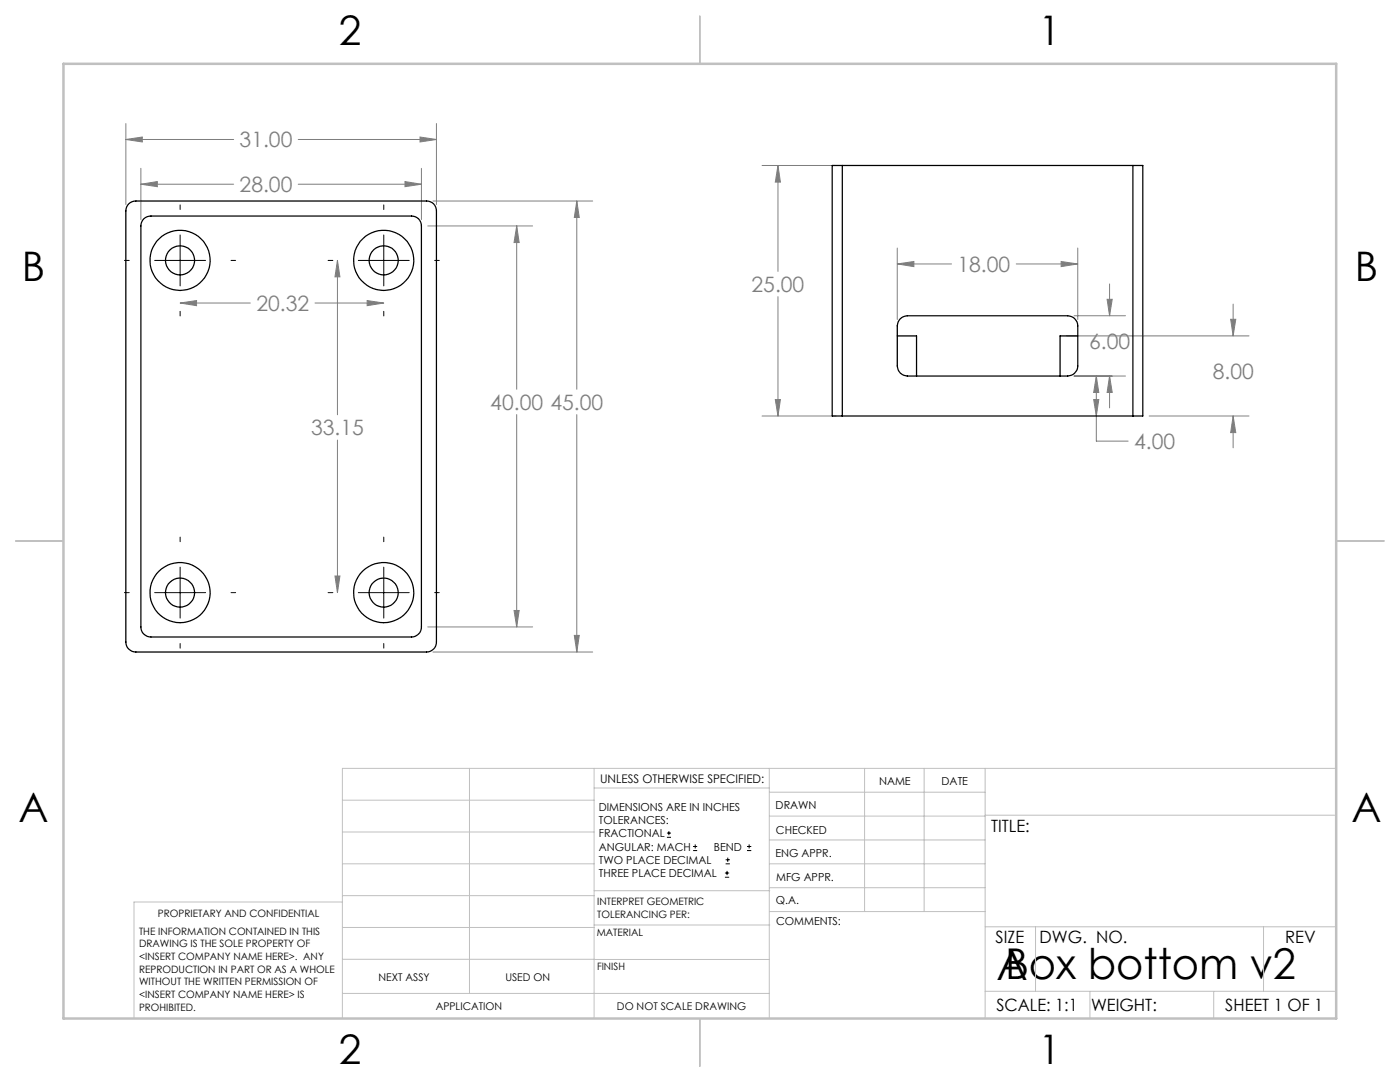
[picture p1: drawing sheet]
<svg xmlns="http://www.w3.org/2000/svg" width="279mm" height="216mm" viewBox="0 0 279 216" stroke-linecap="round" stroke-linejoin="round" font-family="sans-serif">
<g fill="none" stroke="#000" stroke-width=".2">
<path d="M24.8 52h1M30.9 52h10.1M35.9 40.9v.9M35.9 46.9v10.1M46.1 52h.9M65.5 52h.9M71.5 52h10.2M76.6 40.9v.9M76.6 46.9v10.1M86.7 52h1M35.9 62.1v.9M76.6 62.1v.9"/>
<path d="M24.8 118.3h1M30.9 118.3h10.1M35.9 107.2v.9M35.9 113.2v10.1M46.1 118.3h.9M65.5 118.3h.9M71.5 118.3h10.2M76.6 107.2v.9M76.6 113.2v10.1M86.7 118.3h1M35.9 128.4v.9M76.6 128.4v.9"/>
<path d="M133.1 167.1h.8M133.1 166.2h.8M133.5 165.8v.9M138.3 169.7h.8M138.3 168.9h.8M138.7 168.5v.8M144.7 175h.8M144.7 174.2h.8M144.8 172.4h.9M144.8 171.6h.9M145.1 173.8v.8M145.2 171.1v.9"/>
<path d="M149.1 169.7h.8M149.1 168.9h.8M149.5 168.5v.8"/>
</g>
<g fill="none" stroke="#808080" stroke-width=".2">
<path d="M25.1 27.8l3.3-.5v1zM25.1 24.7v16.1M25.1 27.8h21.5M28.1 36.8l3.3-.6v1.1zM28.1 33.6v10.2M28.1 36.8h18.5M59.5 36.8h24.6M59.5 27.8h27.6M80.8 36.2l3.3 .6-3.3 .5zM83.8 27.3l3.3 .5-3.3 .5zM84.1 33.6v10.2M87.1 24.7v16.1"/>
<path d="M152.1 33h14.7M155.3 33l.5 3.3h-1.1zM155.3 33v21.2M67.3 52l.5 3.2h-.9zM67.3 52v30.8M73.3 60l3.3 .5-3.3 .5zM85.4 45.1h20.9M86.4 40.1h31.9M103.1 45.1l.5 3.3h-1zM103.1 45.1v32.6M115.1 40.1l.5 3.3h-1zM115.1 40.1v37.6"/>
<path d="M155.3 59.2v23.8M179.1 52.7l3.3-.5v1zM179.1 49.5v14.2M179.1 52.7h10.8M202.8 52.7h12.3M211.8 52.2l3.3 .5-3.3 .5zM215.1 49.5v14.2M220.9 59.7h1.1l-.6 3.3zM221.4 56.7v6.3M35.9 60.5l3.3-.5v1zM35.9 60.5h14.1M62.9 60.5h13.7"/>
<path d="M154.7 79.7h1.1l-.5 3.3zM212.8 67h36.5M214.3 75h10.3M214.3 63h10.3M218.3 79.7h1l-.5 3.3zM218.8 75l.5 3.3h-1zM218.8 75v13h6.3M221.4 75l.6 3.3h-1.1zM221.4 75v6.4M245.6 63.7h1l-.5 3.3zM246.1 60.7v6.3M67.3 87.8v30.5"/>
<path d="M103.1 82.7v42.4M115.1 82.7v47.4M152.1 83h14.7M229.3 83h20M246.1 83l.5 3.3h-1zM246.1 83v6.4M66.9 114.9h.9l-.5 3.4zM85.4 125.1h20.9M86.4 130.1h31.9M102.6 121.8h1l-.5 3.3zM114.6 126.8h1l-.5 3.3z"/>
</g>
<g fill="none" stroke="#c0c0c0" stroke-width=".2">
<path d="M68.3 159.7h50.3M93.7 153.3v44.9M118.6 153.3v49.9M118.6 157.2h34.9M153.5 153.3v49.9M153.5 158.1h43.1M172.5 153.3v28.6M184.4 153.3v28.6M196.6 153.3v49.9M266.7 153.3h-198.4v49.9M68.3 178.7h50.3M68.3 172.4h50.3"/>
<path d="M68.3 166h50.3M68.3 180h-41.6v23.2M118.6 177.7h35M153.5 167.6h43.1M153.5 162.8h43.1M153.5 172.4h43.1M153.5 177.1h43.1M196.6 162.7h70.1M68.3 198.2h85.2M68.3 191.4l85.2 .1M68.3 185.1h50.3M118.6 184.6h35"/>
<path d="M153.6 181.9h43M196.6 197.8h70.1M196.6 184.9h70.1M206.7 184.9v12.9M217.5 197.8v5.4M242.2 197.8v5.4M252.2 184.9v12.9"/>
</g>
<path d="M139.7 3.2v9.5M3.1 107.9h9.6M266.7 107.9h9.5M139.7 203.2v9.6" fill="none" stroke="#c0c0c0" stroke-width=".25"/>
<path d="M12.7 12.7h254v190.5h-254z" fill="none" stroke="#c0c0c0" stroke-width=".5"/>
<path d="M35.9 60.5l3.3-.5v1zM73.3 60l3.3 .5-3.3 .5zM80.8 36.2l3.3 .6-3.3 .5zM28.1 36.8l3.3-.6v1.1zM103.1 45.1l.5 3.3h-1zM102.6 121.8h1l-.5 3.3zM115.1 40.1l.5 3.3h-1zM114.6 126.8h1l-.5 3.3zM25.1 27.8l3.3-.5v1zM83.8 27.3l3.3 .5-3.3 .5zM67.3 52l.5 3.2h-.9zM66.9 114.9h.9l-.5 3.4zM211.8 52.2l3.3 .5-3.3 .5zM179.1 52.7l3.3-.5v1zM221.4 75l.6 3.3h-1.1zM220.9 59.7h1.1l-.6 3.3zM218.8 75l.5 3.3h-1zM218.3 79.7h1l-.5 3.3zM245.6 63.7h1l-.5 3.3zM246.1 83l.5 3.3h-1zM154.7 79.7h1.1l-.5 3.3zM155.3 33l.5 3.3h-1.1z" fill="#808080"/>
<g fill="none" stroke="#000" stroke-width=".25">
<path d="M168.1 33h-2v50h2M168.1 33v50M168.1 33h58M226.1 33h2v50h-2M226.1 33v50M25.7 40.7a2.07 2.07 0 0 1 1.4-.6h58a1.93 1.93 0 0 1 2 2v86a1.99 1.99 0 0 1-2 2h-58a1.99 1.99 0 0 1-2-2v-86l.2-.8zM28.7 43.7a2.07 2.07 0 0 1 1.4-.6h52a1.93 1.93 0 0 1 2 2v80a1.99 1.99 0 0 1-2 2h-52a1.99 1.99 0 0 1-2-2v-80l.2-.8zM179.1 67h3.8v8M179.7 63.6l.6-.4 .8-.2h32a2.05 2.05 0 0 1 2 2v8a2.05 2.05 0 0 1-2 2h-32a2.05 2.05 0 0 1-2-2v-8l.1-.8zM215.1 67h-3.5v8M168.1 83h58"/>
<circle cx="35.9" cy="52" r="2.9"/>
<circle cx="35.9" cy="52" r="6"/>
<circle cx="76.6" cy="52" r="2.9"/>
<circle cx="76.6" cy="52" r="6"/>
<circle cx="35.9" cy="118.2" r="2.9"/>
<circle cx="35.9" cy="118.3" r="6"/>
<circle cx="76.6" cy="118.2" r="2.9"/>
<circle cx="76.6" cy="118.3" r="6"/>
</g>
<g font-size="8.5">
<text x="198.9" y="195.5">A</text>
<text x="200.6" y="195.4">Box bottom v2</text>
</g>
<g font-size="8.1">
<text x="67.6" y="8.9">2</text>
<text x="207.3" y="8.9">1</text>
<text x="4.4" y="56.2">B</text>
<text x="270.4" y="56.2">B</text>
<text x="3.7" y="164.1">A</text>
<text x="269.7" y="164.1">A</text>
<text x="67.6" y="212.4">2</text>
<text x="207.3" y="212.4">1</text>
</g>
<g font-size="4.2" fill="#808080">
<text x="47.8" y="29.4">31.00</text>
<text x="47.8" y="38.3">28.00</text>
<text x="150" y="58.3">25.00</text>
<text x="191.1" y="54.3">18.00</text>
<text x="51.2" y="62.1">20.32</text>
<text x="217.4" y="69.6">6.00</text>
<text x="242" y="75.6">8.00</text>
<text x="97.8" y="81.8">40.00</text>
<text x="109.8" y="81.8">45.00</text>
<text x="62.1" y="86.9">33.15</text>
<text x="226.3" y="89.6">4.00</text>
</g>
<g font-size="3.4">
<text x="197.8" y="166">TITLE:</text>
<text x="198.7" y="188.1">SIZE</text>
<text x="207.5" y="188.1">DWG. NO.</text>
<text x="256.5" y="188.2">REV</text>
<text x="198.8" y="201.7">SCALE: 1:1</text>
<text x="217.7" y="201.8">WEIGHT:</text>
<text x="244.5" y="201.7">SHEET 1 OF 1</text>
</g>
<text font-size="2.4" x="119.8" y="156.2">UNLESS OTHERWISE SPECIFIED:</text>
<g font-size="2.2">
<text x="119.5" y="161.8">DIMENSIONS ARE IN INCHES</text>
<text x="154.8" y="161.4">DRAWN</text>
<text x="175.4" y="156.6">NAME</text>
<text x="187.9" y="156.7">DATE</text>
<text x="119.5" y="164.4">TOLERANCES:</text>
<text x="119.5" y="167.1">FRACTIONAL</text>
<text x="154.9" y="166.3">CHECKED</text>
<text x="119.5" y="169.7">ANGULAR: MACH</text>
<text x="119.5" y="172.4">TWO PLACE DECIMAL</text>
<text x="142.5" y="169.7">BEND</text>
<text x="154.8" y="171">ENG APPR.</text>
<text x="119.5" y="175">THREE PLACE DECIMAL</text>
<text x="154.9" y="175.7">MFG APPR.</text>
<text x="154.9" y="180.4">Q.A.</text>
<text x="154.9" y="184.6">COMMENTS:</text>
</g>
<g font-size="2.1">
<text x="75.5" y="195.7">NEXT ASSY</text>
<text x="100.9" y="195.7">USED ON</text>
<text x="86.9" y="201.5">APPLICATION</text>
<text x="123.1" y="201.6">DO NOT SCALE DRAWING</text>
</g>
<g font-size="2">
<text x="31.5" y="182.9">PROPRIETARY AND CONFIDENTIAL</text>
<text x="119.2" y="180.6">INTERPRET GEOMETRIC</text>
<text x="119.2" y="183.1">TOLERANCING PER:</text>
<text x="27.8" y="186.5">THE INFORMATION CONTAINED IN THIS</text>
<text x="27.8" y="189">DRAWING IS THE SOLE PROPERTY OF</text>
<text x="27.8" y="191.6">&lt;INSERT COMPANY NAME HERE&gt;. ANY</text>
<text x="119.1" y="186.7">MATERIAL</text>
<text x="27.8" y="194.1">REPRODUCTION IN PART OR AS A WHOLE</text>
<text x="27.8" y="196.6">WITHOUT THE WRITTEN PERMISSION OF</text>
<text x="119.1" y="193.5">FINISH</text>
<text x="27.8" y="199.1">&lt;INSERT COMPANY NAME HERE&gt; IS</text>
<text x="27.8" y="201.7">PROHIBITED.</text>
</g>
</svg>
